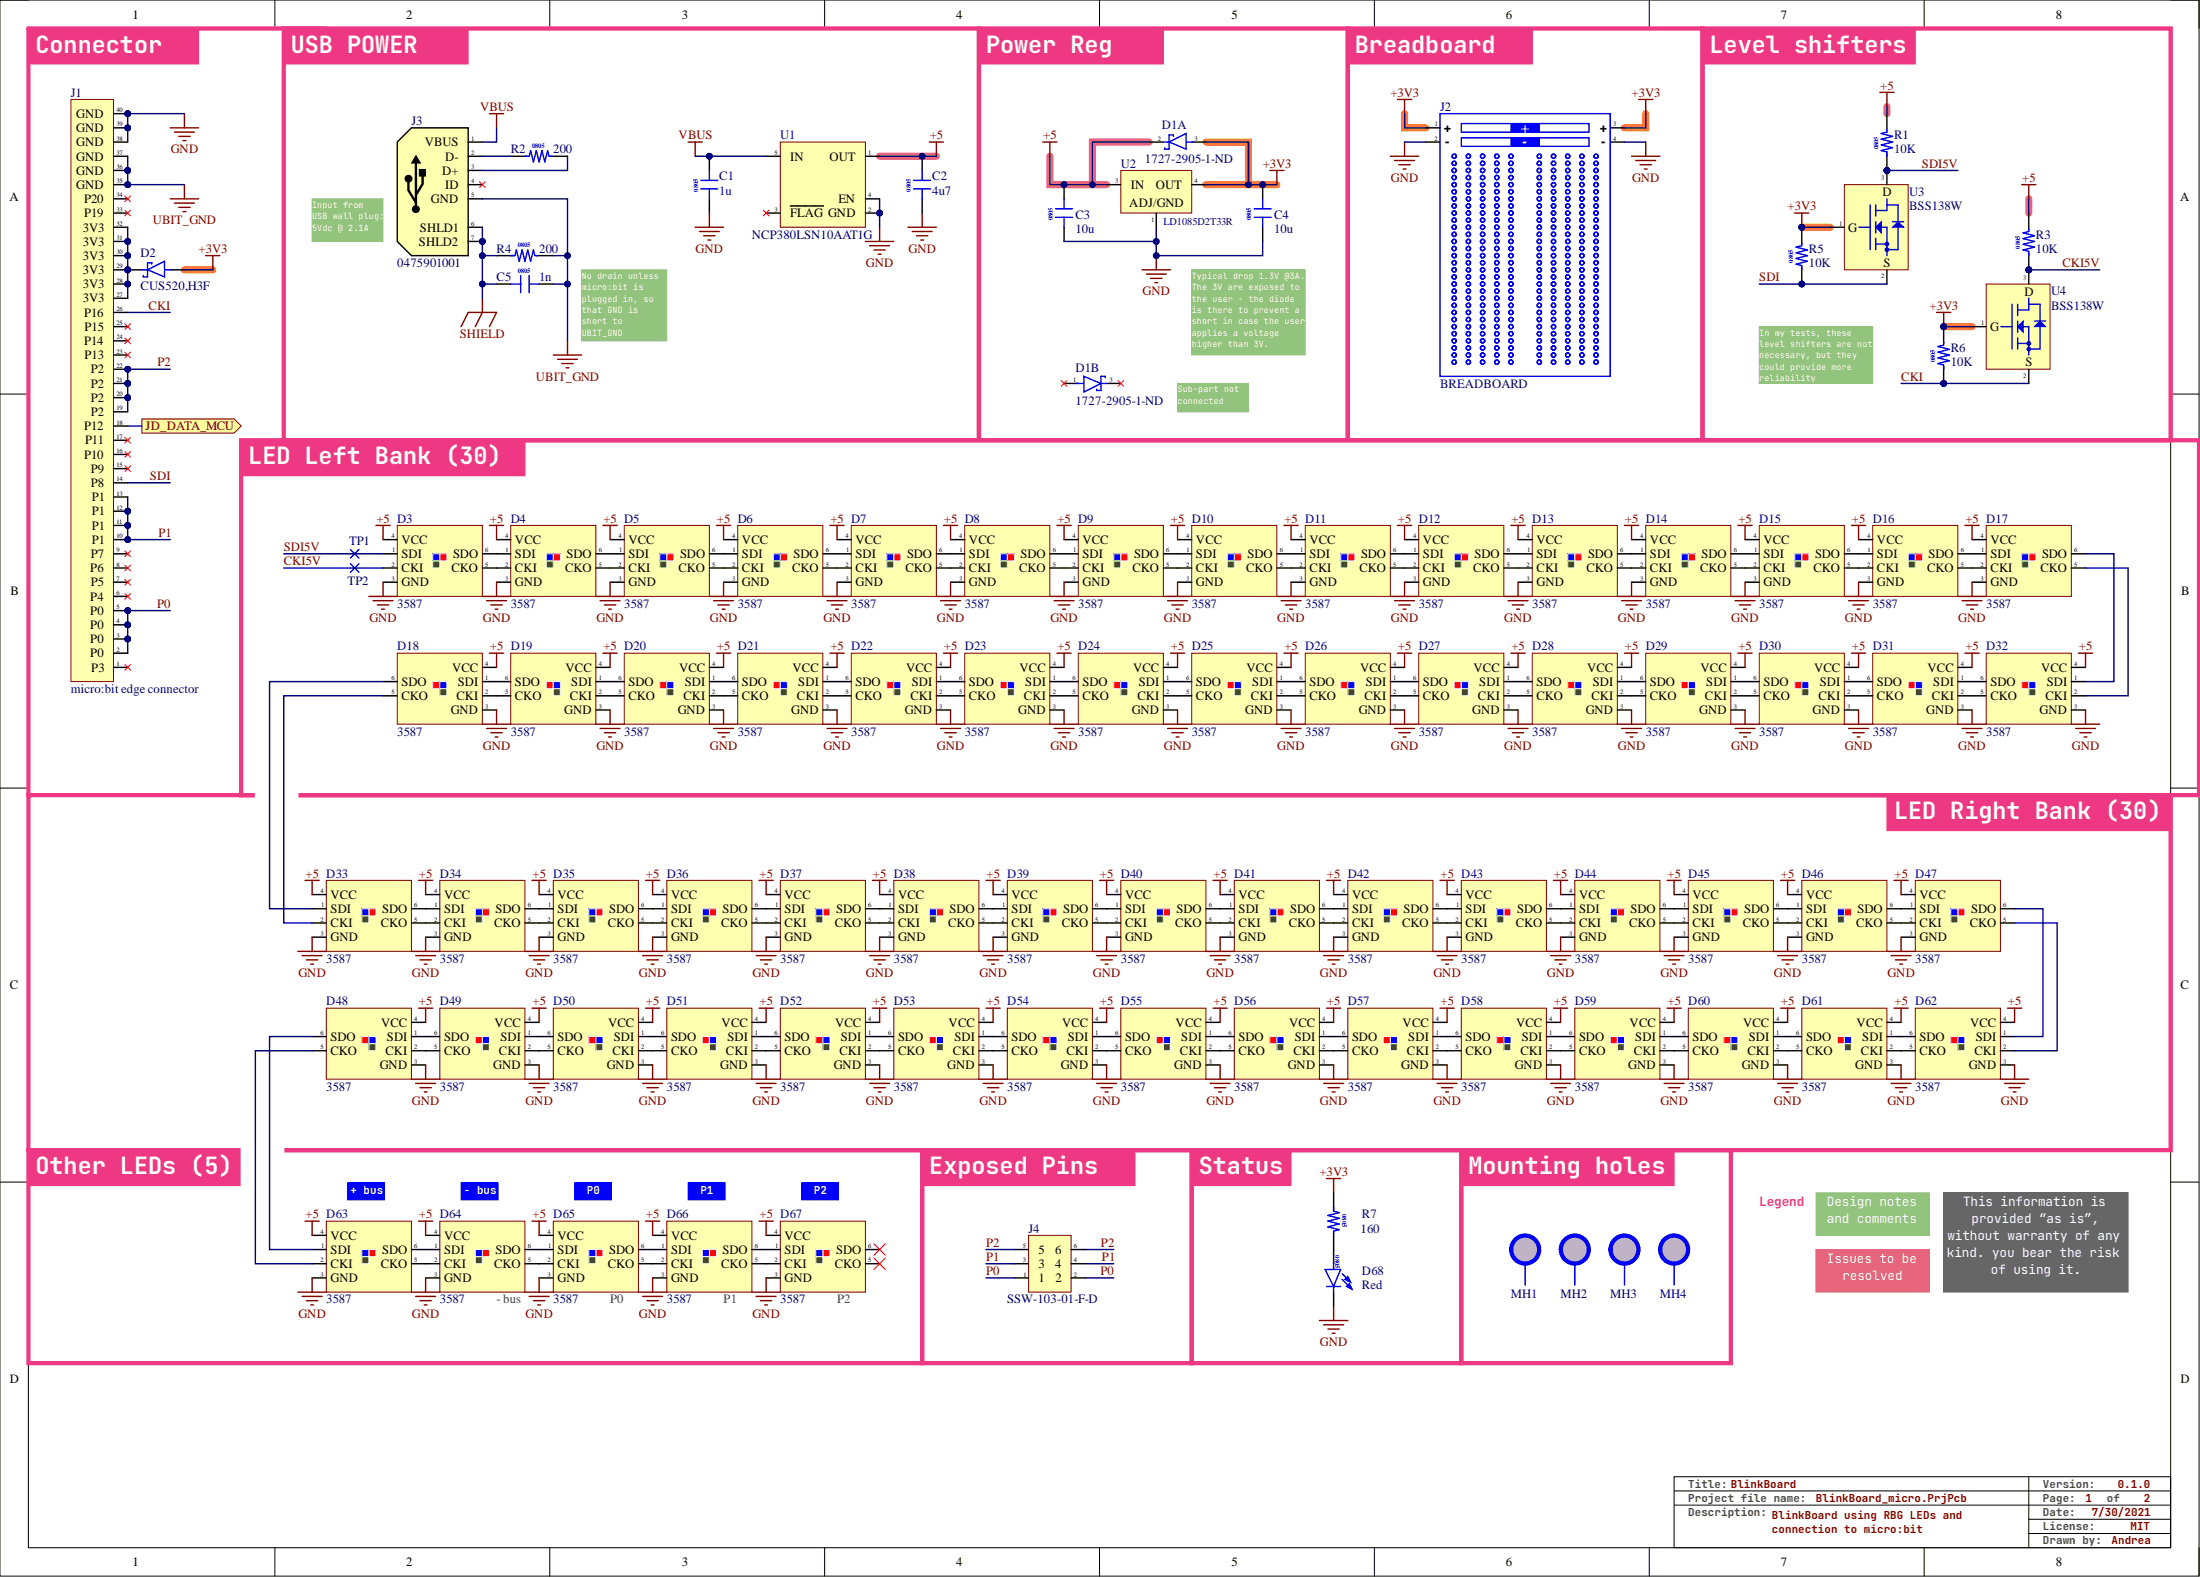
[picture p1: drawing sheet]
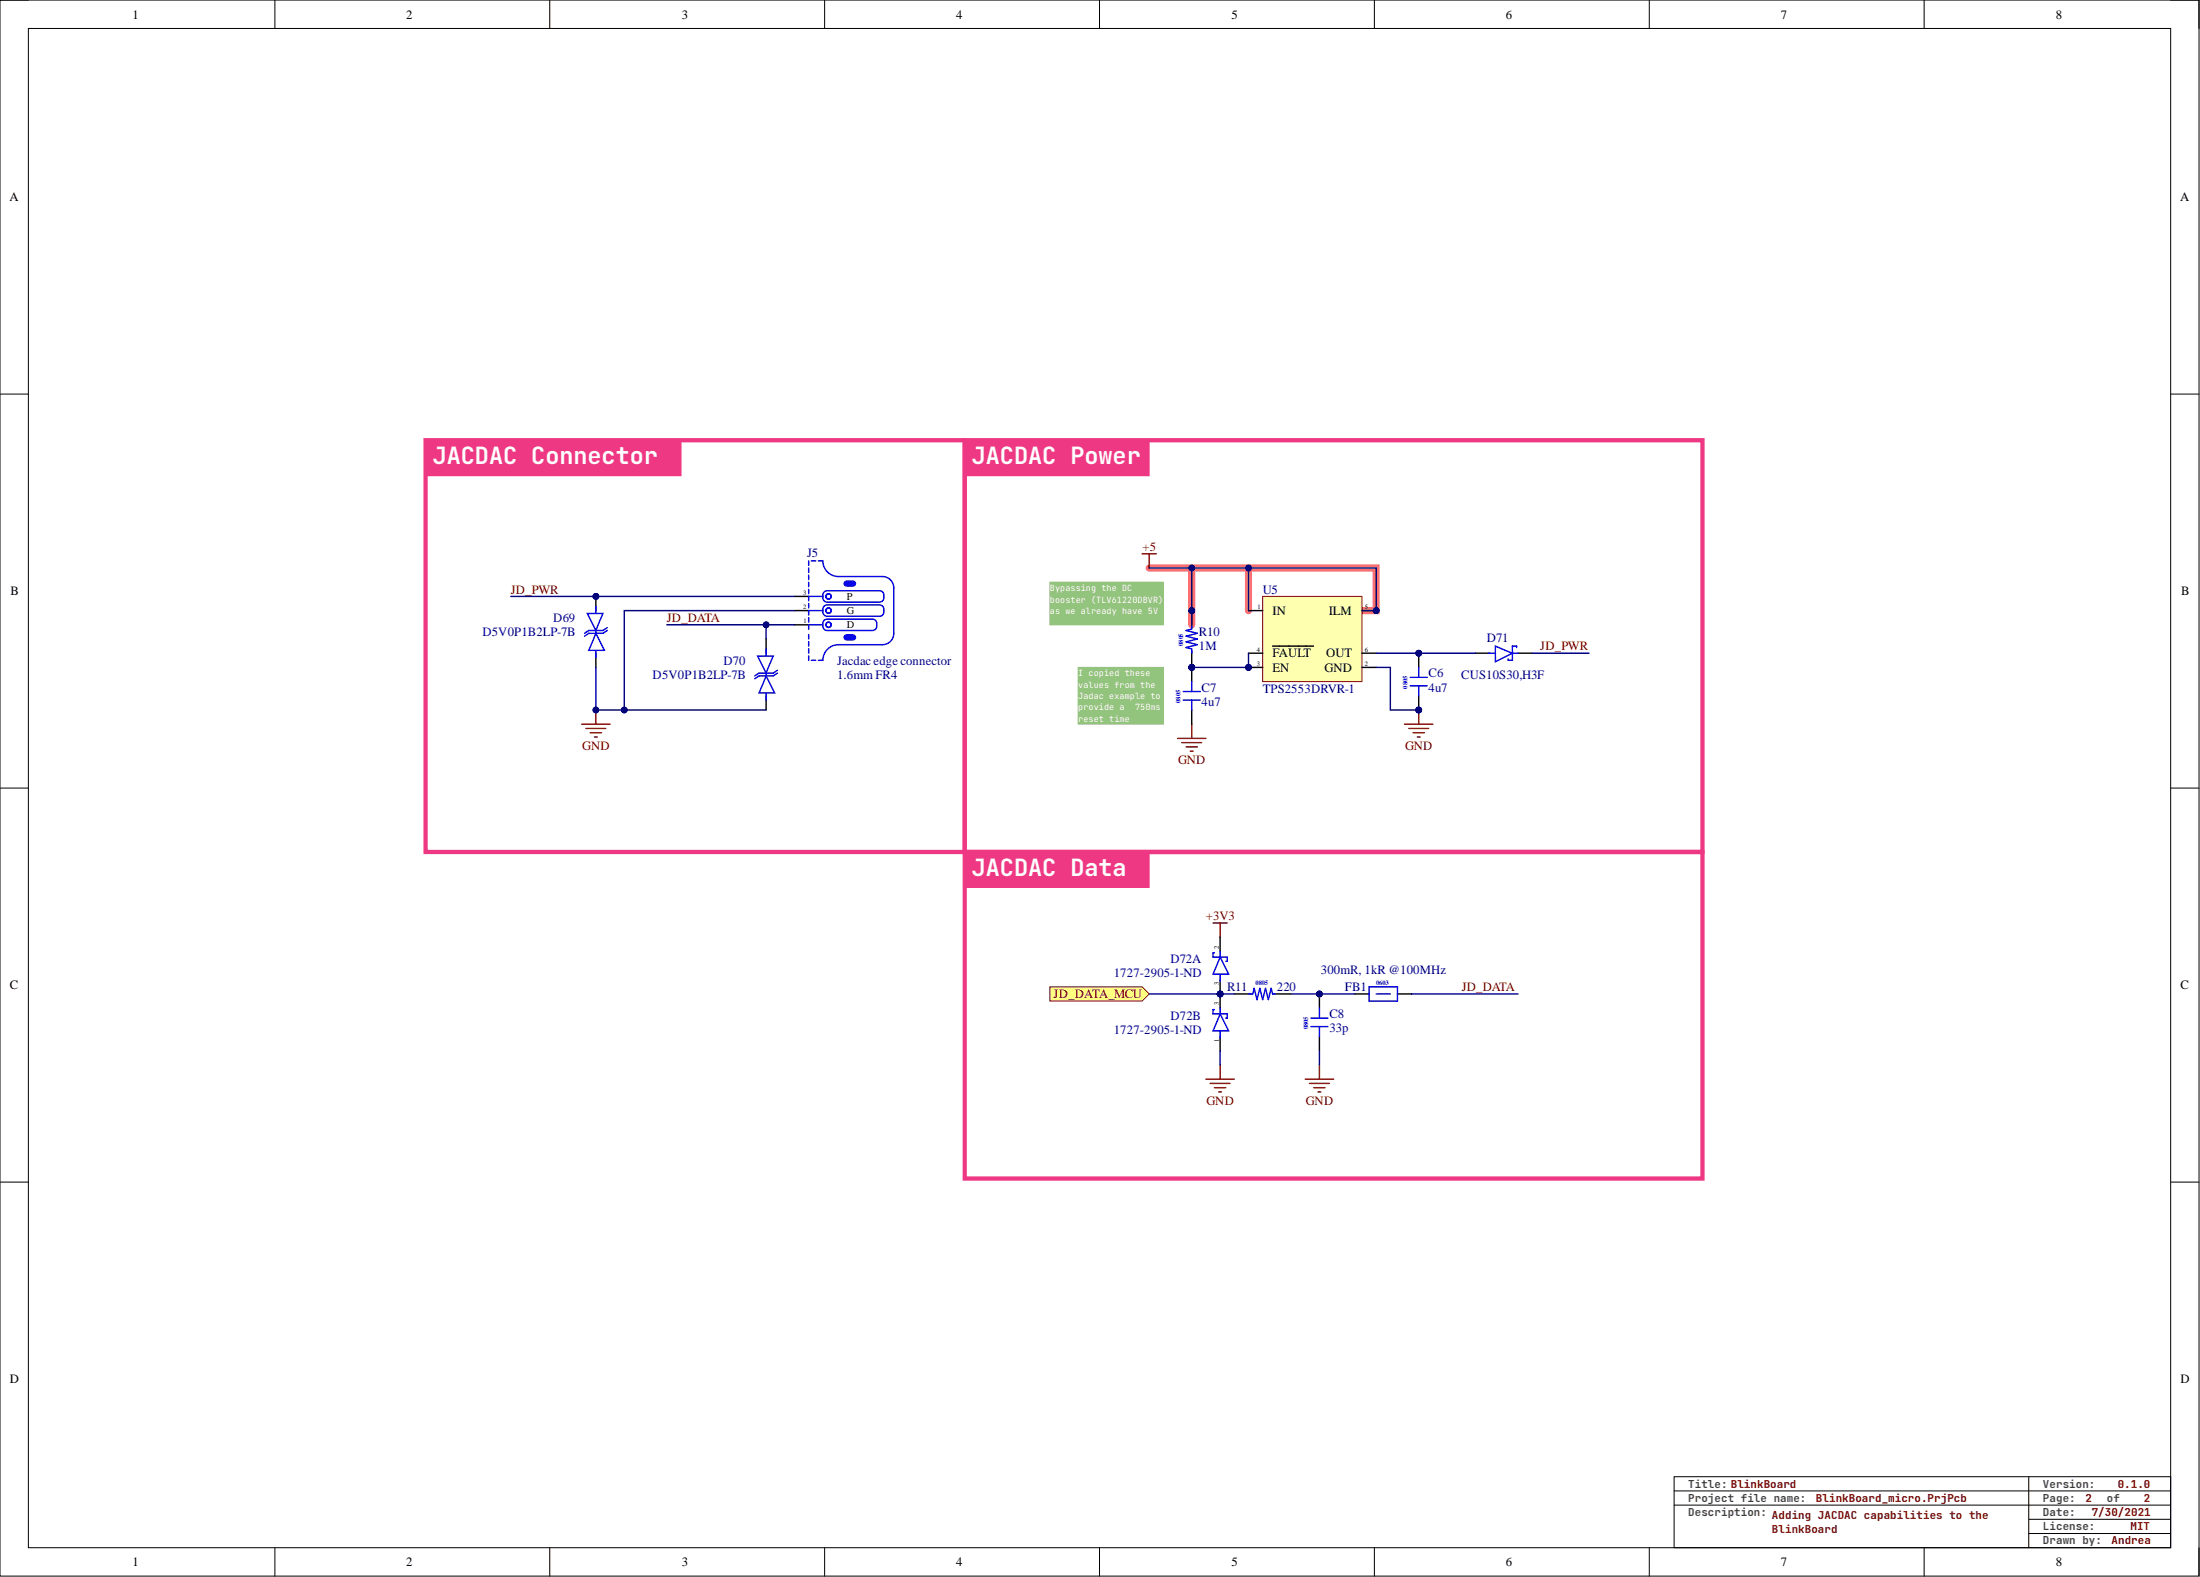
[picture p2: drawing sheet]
# Altium project BlinkBoard_micro.PrjPcb
3 sheets, 108 parts. Net scope: flat (ports and power ports of the same name join across sheets).
Board file: BlinkBoard_micro.PcbDoc
Sheets:
  Title.SchDoc
  BlinkBoard_micro_v1.SchDoc
  BlinkBoard_micro_v1_JACDAC.SchDoc

## Sheet Title.SchDoc
size A3; SheetNumber: 1; SheetTotal: 3

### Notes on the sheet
- BlinkBoard micro

## Sheet BlinkBoard_micro_v1.SchDoc: BlinkBoard
size A3; DrawnBy: Andrea; Revision: 0.1.0; SheetNumber: 2; SheetTotal: 3

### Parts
C1  1u  [C0805]
C2  4u7  [C0805]
C3  10u  [C0805]
C4  10u  [C0805]
C5  1n  [C0805]
D1  1727-2905-1-ND  [SOT323]  (parts A,B of 2)
D2  CUS520,H3F  [FP-USC-MFG]
D3  3587  [APA102-2020]
D4  3587  [APA102-2020]
D5  3587  [APA102-2020]
D6  3587  [APA102-2020]
D7  3587  [APA102-2020]
D8  3587  [APA102-2020]
D9  3587  [APA102-2020]
D10  3587  [APA102-2020]
D11  3587  [APA102-2020]
D12  3587  [APA102-2020]
D13  3587  [APA102-2020]
D14  3587  [APA102-2020]
D15  3587  [APA102-2020]
D16  3587  [APA102-2020]
D17  3587  [APA102-2020]
D18  3587  [APA102-2020]
D19  3587  [APA102-2020]
D20  3587  [APA102-2020]
D21  3587  [APA102-2020]
D22  3587  [APA102-2020]
D23  3587  [APA102-2020]
D24  3587  [APA102-2020]
D25  3587  [APA102-2020]
D26  3587  [APA102-2020]
D27  3587  [APA102-2020]
D28  3587  [APA102-2020]
D29  3587  [APA102-2020]
D30  3587  [APA102-2020]
D31  3587  [APA102-2020]
D32  3587  [APA102-2020]
D33  3587  [APA102-2020]
D34  3587  [APA102-2020]
D35  3587  [APA102-2020]
D36  3587  [APA102-2020]
D37  3587  [APA102-2020]
D38  3587  [APA102-2020]
D39  3587  [APA102-2020]
D40  3587  [APA102-2020]
D41  3587  [APA102-2020]
D42  3587  [APA102-2020]
D43  3587  [APA102-2020]
D44  3587  [APA102-2020]
D45  3587  [APA102-2020]
D46  3587  [APA102-2020]
D47  3587  [APA102-2020]
D48  3587  [APA102-2020]
D49  3587  [APA102-2020]
D50  3587  [APA102-2020]
D51  3587  [APA102-2020]
D52  3587  [APA102-2020]
D53  3587  [APA102-2020]
D54  3587  [APA102-2020]
D55  3587  [APA102-2020]
D56  3587  [APA102-2020]
D57  3587  [APA102-2020]
D58  3587  [APA102-2020]
D59  3587  [APA102-2020]
D60  3587  [APA102-2020]
D61  3587  [APA102-2020]
D62  3587  [APA102-2020]
D63  3587  [APA102-2020]
D64  3587  [APA102-2020]
D65  3587  [APA102-2020]
D66  3587  [APA102-2020]
D67  3587  [APA102-2020]
D68  Red  [LED0805]
J1  micro:bit edge connector  [EDGE_CONNECTOR_40]
J2  BREADBOARD  [BREADBOARD]
J3  0475901001  [USB_MICRO]
J4  SSW-103-01-F-D  [HDR_6_2.54]
J6  SSW-105-01-F-D  [HDR_10_2.54]
J7  0397000203  [TERM_BLOCK_3POS]
MH1  MH 3.2mm NP  [MH3.2MM]  (value not drawn)  (no BOM)
MH2  MH 3.2mm NP  [MH3.2MM]  (value not drawn)  (no BOM)
MH3  MH 3.2mm NP  [MH3.2MM]  (value not drawn)  (no BOM)
MH4  MH 3.2mm NP  [MH3.2MM]  (value not drawn)  (no BOM)
R1  10K  [R0805]
R2  200  [R0805]
R3  10K  [R0805]
R4  200  [R0805]
R5  10K  [R0805]
R6  10K  [R0805]
R7  160  [R0805]
TP1  TEST  [TEST POINT]  (value not drawn)
TP2  TEST  [TEST POINT]  (value not drawn)
U1  NCP380LSN10AAT1G  [TSOP-5]
U2  LD1085D2T33R  [D2PAK]
U3  BSS138W  [SOT323]
U4  BSS138W  [SOT323]

### Blocks framed on the sheet
USB Power: C1 C2 C5 J3 R2 R4 U1
Power Reg: C3 C4 D1 U2
Breadboard: J2
Level shifters: R1 R3 R5 R6 U3 U4
LED Left Bank (30): D33-D62
Other LEDs (5): D63-D67
Exposed Pins: J4 J6 J7
Power LED: D68 R7
Mounting holes: MH1-MH4

### Ports
JD_DATA_MCU (out)

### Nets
+3V3: C4.2 D1.3 D2.2(A) J2.1(+) J2.3(+) J7.2 R5.2 R6.2 R7.1 U2.4(OUT) U3.1(G) U4.1(G)
+5: C2.2 C3.2 D1.2 D3.4(VCC) D4.4(VCC) D5.4(VCC) D6.4(VCC) D7.4(VCC) D8.4(VCC) D9.4(VCC) D10.4(VCC) D11.4(VCC) D12.4(VCC) D13.4(VCC) D14.4(VCC) D15.4(VCC) D16.4(VCC) D17.4(VCC) D18.4(VCC) D19.4(VCC) D20.4(VCC) D21.4(VCC) D22.4(VCC) D23.4(VCC) D24.4(VCC) D25.4(VCC) D26.4(VCC) D27.4(VCC) D28.4(VCC) D29.4(VCC) D30.4(VCC) D31.4(VCC) D32.4(VCC) D33.4(VCC) D34.4(VCC) D35.4(VCC) D36.4(VCC) D37.4(VCC) D38.4(VCC) D39.4(VCC) D40.4(VCC) D41.4(VCC) D42.4(VCC) D43.4(VCC) D44.4(VCC) D45.4(VCC) D46.4(VCC) D47.4(VCC) D48.4(VCC) D49.4(VCC) D50.4(VCC) D51.4(VCC) D52.4(VCC) D53.4(VCC) D54.4(VCC) D55.4(VCC) D56.4(VCC) D57.4(VCC) D58.4(VCC) D59.4(VCC) D60.4(VCC) D61.4(VCC) D62.4(VCC) D63.4(VCC) D64.4(VCC) D65.4(VCC) D66.4(VCC) D67.4(VCC) J7.3 R1.2 R3.2 U1.1(OUT) U2.3(IN)
GND: C1.1 C2.1 C3.1 C4.1 D3.3(GND) D4.3(GND) D5.3(GND) D6.3(GND) D7.3(GND) D8.3(GND) D9.3(GND) D10.3(GND) D11.3(GND) D12.3(GND) D13.3(GND) D14.3(GND) D15.3(GND) D16.3(GND) D17.3(GND) D18.3(GND) D19.3(GND) D20.3(GND) D21.3(GND) D22.3(GND) D23.3(GND) D24.3(GND) D25.3(GND) D26.3(GND) D27.3(GND) D28.3(GND) D29.3(GND) D30.3(GND) D31.3(GND) D32.3(GND) D33.3(GND) D34.3(GND) D35.3(GND) D36.3(GND) D37.3(GND) D38.3(GND) D39.3(GND) D40.3(GND) D41.3(GND) D42.3(GND) D43.3(GND) D44.3(GND) D45.3(GND) D46.3(GND) D47.3(GND) D48.3(GND) D49.3(GND) D50.3(GND) D51.3(GND) D52.3(GND) D53.3(GND) D54.3(GND) D55.3(GND) D56.3(GND) D57.3(GND) D58.3(GND) D59.3(GND) D60.3(GND) D61.3(GND) D62.3(GND) D63.3(GND) D64.3(GND) D65.3(GND) D66.3(GND) D67.3(GND) D68.1(C) J1.38(GND) J1.39(GND) J1.40(GND) J2.2(-) J2.4(-) J7.1 U1.2(GND) U1.4(EN) U2.1(ADJ/GND)
SHIELD: C5.1 J3.6(SHLD1) J3.7(SHLD2) R4.1
UBIT_GND: C5.2 J1.35(GND) J1.36(GND) J1.37(GND) J3.5(GND) R4.2
VBUS: C1.2 J3.1(VBUS) U1.5(IN)
CKI: J1.26(P16) R6.1 U4.2(S)
CKI5V: D3.2(CKI) R3.1 TP2.1 U4.3(D)
P0: J1.2(P0) J1.3(P0) J1.4(P0) J1.5(P0) J4.1 J4.2
P1: J1.10(P1) J1.11(P1) J1.12(P1) J1.13(P1) J4.3 J4.4
P2: J1.19(P2) J1.20(P2) J1.21(P2) J1.22(P2) J4.5 J4.6
P3: J1.1(P3) J6.1
P4: J1.6(P4) J6.3
P6: J1.8(P6) J6.5
P7: J1.9(P7) J6.7
P9: J1.15(P9) J6.9
P13: J1.23(P13) J6.2
P14: J1.24(P14) J6.4
P15: J1.25(P15) J6.6
P19: J1.33(P19) J6.8
P20: J1.34(P20) J6.10
SDI: J1.14(P8) R5.1 U3.2(S)
SDI5V: D3.1(SDI) R1.1 TP1.1 U3.3(D)
NetD2_1: D2.1(C) J1.27(3V3) J1.28(3V3) J1.29(3V3) J1.30(3V3) J1.31(3V3) J1.32(3V3)
NetD3_5: D3.5(CKO) D4.2(CKI)
NetD3_6: D3.6(SDO) D4.1(SDI)
NetD4_5: D4.5(CKO) D5.2(CKI)
NetD4_6: D4.6(SDO) D5.1(SDI)
NetD5_5: D5.5(CKO) D6.2(CKI)
NetD5_6: D5.6(SDO) D6.1(SDI)
NetD6_5: D6.5(CKO) D7.2(CKI)
NetD6_6: D6.6(SDO) D7.1(SDI)
NetD7_5: D7.5(CKO) D8.2(CKI)
NetD7_6: D7.6(SDO) D8.1(SDI)
NetD8_5: D8.5(CKO) D9.2(CKI)
NetD8_6: D8.6(SDO) D9.1(SDI)
NetD9_5: D9.5(CKO) D10.2(CKI)
NetD9_6: D9.6(SDO) D10.1(SDI)
NetD10_5: D10.5(CKO) D11.2(CKI)
NetD10_6: D10.6(SDO) D11.1(SDI)
NetD11_5: D11.5(CKO) D12.2(CKI)
NetD11_6: D11.6(SDO) D12.1(SDI)
NetD12_5: D12.5(CKO) D13.2(CKI)
NetD12_6: D12.6(SDO) D13.1(SDI)
NetD13_5: D13.5(CKO) D14.2(CKI)
NetD13_6: D13.6(SDO) D14.1(SDI)
NetD14_5: D14.5(CKO) D15.2(CKI)
NetD14_6: D14.6(SDO) D15.1(SDI)
NetD15_5: D15.5(CKO) D16.2(CKI)
NetD15_6: D15.6(SDO) D16.1(SDI)
NetD16_5: D16.5(CKO) D17.2(CKI)
NetD16_6: D16.6(SDO) D17.1(SDI)
NetD17_5: D17.5(CKO) D32.2(CKI)
NetD17_6: D17.6(SDO) D32.1(SDI)
NetD18_1: D18.1(SDI) D19.6(SDO)
NetD18_2: D18.2(CKI) D19.5(CKO)
NetD18_5: D18.5(CKO) D33.2(CKI)
NetD18_6: D18.6(SDO) D33.1(SDI)
NetD19_1: D19.1(SDI) D20.6(SDO)
NetD19_2: D19.2(CKI) D20.5(CKO)
NetD20_1: D20.1(SDI) D21.6(SDO)
NetD20_2: D20.2(CKI) D21.5(CKO)
NetD21_1: D21.1(SDI) D22.6(SDO)
NetD21_2: D21.2(CKI) D22.5(CKO)
NetD22_1: D22.1(SDI) D23.6(SDO)
NetD22_2: D22.2(CKI) D23.5(CKO)
NetD23_1: D23.1(SDI) D24.6(SDO)
NetD23_2: D23.2(CKI) D24.5(CKO)
NetD24_1: D24.1(SDI) D25.6(SDO)
NetD24_2: D24.2(CKI) D25.5(CKO)
NetD25_1: D25.1(SDI) D26.6(SDO)
NetD25_2: D25.2(CKI) D26.5(CKO)
NetD26_1: D26.1(SDI) D27.6(SDO)
NetD26_2: D26.2(CKI) D27.5(CKO)
NetD27_1: D27.1(SDI) D28.6(SDO)
NetD27_2: D27.2(CKI) D28.5(CKO)
NetD28_1: D28.1(SDI) D29.6(SDO)
NetD28_2: D28.2(CKI) D29.5(CKO)
NetD29_1: D29.1(SDI) D30.6(SDO)
NetD29_2: D29.2(CKI) D30.5(CKO)
NetD30_1: D30.1(SDI) D31.6(SDO)
NetD30_2: D30.2(CKI) D31.5(CKO)
NetD31_1: D31.1(SDI) D32.6(SDO)
NetD31_2: D31.2(CKI) D32.5(CKO)
NetD33_5: D33.5(CKO) D34.2(CKI)
NetD33_6: D33.6(SDO) D34.1(SDI)
NetD34_5: D34.5(CKO) D35.2(CKI)
NetD34_6: D34.6(SDO) D35.1(SDI)
NetD35_5: D35.5(CKO) D36.2(CKI)
NetD35_6: D35.6(SDO) D36.1(SDI)
NetD36_5: D36.5(CKO) D37.2(CKI)
NetD36_6: D36.6(SDO) D37.1(SDI)
NetD37_5: D37.5(CKO) D38.2(CKI)
NetD37_6: D37.6(SDO) D38.1(SDI)
NetD38_5: D38.5(CKO) D39.2(CKI)
NetD38_6: D38.6(SDO) D39.1(SDI)
NetD39_5: D39.5(CKO) D40.2(CKI)
NetD39_6: D39.6(SDO) D40.1(SDI)
NetD40_5: D40.5(CKO) D41.2(CKI)
NetD40_6: D40.6(SDO) D41.1(SDI)
NetD41_5: D41.5(CKO) D42.2(CKI)
NetD41_6: D41.6(SDO) D42.1(SDI)
NetD42_5: D42.5(CKO) D43.2(CKI)
NetD42_6: D42.6(SDO) D43.1(SDI)
NetD43_5: D43.5(CKO) D44.2(CKI)
NetD43_6: D43.6(SDO) D44.1(SDI)
NetD44_5: D44.5(CKO) D45.2(CKI)
NetD44_6: D44.6(SDO) D45.1(SDI)
NetD45_5: D45.5(CKO) D46.2(CKI)
NetD45_6: D45.6(SDO) D46.1(SDI)
NetD46_5: D46.5(CKO) D47.2(CKI)
NetD46_6: D46.6(SDO) D47.1(SDI)
NetD47_5: D47.5(CKO) D62.2(CKI)
NetD47_6: D47.6(SDO) D62.1(SDI)
NetD48_1: D48.1(SDI) D49.6(SDO)
NetD48_2: D48.2(CKI) D49.5(CKO)
NetD48_5: D48.5(CKO) D63.2(CKI)
NetD48_6: D48.6(SDO) D63.1(SDI)
NetD49_1: D49.1(SDI) D50.6(SDO)
NetD49_2: D49.2(CKI) D50.5(CKO)
NetD50_1: D50.1(SDI) D51.6(SDO)
NetD50_2: D50.2(CKI) D51.5(CKO)
NetD51_1: D51.1(SDI) D52.6(SDO)
NetD51_2: D51.2(CKI) D52.5(CKO)
NetD52_1: D52.1(SDI) D53.6(SDO)
NetD52_2: D52.2(CKI) D53.5(CKO)
NetD53_1: D53.1(SDI) D54.6(SDO)
NetD53_2: D53.2(CKI) D54.5(CKO)
NetD54_1: D54.1(SDI) D55.6(SDO)
NetD54_2: D54.2(CKI) D55.5(CKO)
NetD55_1: D55.1(SDI) D56.6(SDO)
NetD55_2: D55.2(CKI) D56.5(CKO)
NetD56_1: D56.1(SDI) D57.6(SDO)
NetD56_2: D56.2(CKI) D57.5(CKO)
NetD57_1: D57.1(SDI) D58.6(SDO)
NetD57_2: D57.2(CKI) D58.5(CKO)
NetD58_1: D58.1(SDI) D59.6(SDO)
NetD58_2: D58.2(CKI) D59.5(CKO)
NetD59_1: D59.1(SDI) D60.6(SDO)
NetD59_2: D59.2(CKI) D60.5(CKO)
NetD60_1: D60.1(SDI) D61.6(SDO)
NetD60_2: D60.2(CKI) D61.5(CKO)
NetD61_1: D61.1(SDI) D62.6(SDO)
NetD61_2: D61.2(CKI) D62.5(CKO)
NetD63_5: D63.5(CKO) D64.2(CKI)
NetD63_6: D63.6(SDO) D64.1(SDI)
NetD64_5: D64.5(CKO) D65.2(CKI)
NetD64_6: D64.6(SDO) D65.1(SDI)
NetD65_5: D65.5(CKO) D66.2(CKI)
NetD65_6: D65.6(SDO) D66.1(SDI)
NetD66_5: D66.5(CKO) D67.2(CKI)
NetD66_6: D66.6(SDO) D67.1(SDI)
NetD68_2: D68.2(A) R7.2
NetD72_3: J1.18(P12) ; port JD_DATA_MCU
NetJ3_2: J3.2(D-) R2.1
NetJ3_3: J3.3(D+) R2.2

Not connected (* = marked no-connect by the designer): D1 1*; D67 5(CKO)* 6(SDO)*; J1 7(P5)* 16(P10)* 17(P11)*; J3 4(ID)*; U1 3(~{FLAG})*

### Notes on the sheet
- (near J1) Connector
- Input from USB wall plug: 5Vdc @ 2.1A
- No drain unless micro:bit is plugged in, so that GND is short to UBIT_GND
- Typical drop 1.3V @3A. The 3V are exposed to the user - the diode is there to prevent a short in case the user applies a voltage higher than 3V.
- In my tests, these level shifters are not necessary, but they could provide more reliability
- LED Right Bank (30)
- Sub-part not connected
- (near D3) row60
- (near D18) row31
- (near D33) row30
- (near D48) row1
- (near D63) - bus
- (near D64) + bus
- (near D65) P0
- (near D66) P1
- (near D67) P2
- (near D64) - bus
- Legend
- Design notes and comments
- Issues to be resolved
- This information is provided “as is”, without warranty of any kind. you bear the risk of using it.
- Title:
- Description:
- Project file name:
- Drawn by:
- License:
- Page:
- Version:
- Date:
- of
- MIT
- BlinkBoard using RBG LEDs and connection to micro:bit

## Sheet BlinkBoard_micro_v1_JACDAC.SchDoc: BlinkBoard
size A3; DrawnBy: Andrea; Revision: 0.1.0; SheetNumber: 3; SheetTotal: 3

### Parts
C6  4u7  [C0805]
C7  4u7  [C0805]
C8  33p  [C0805]
D69  D5V0P1B2LP-7B  [D5V0P1B2LP]
D70  D5V0P1B2LP-7B  [D5V0P1B2LP]
D71  CUS10S30,H3F  [FP-USC-MFG]
D72  1727-2905-1-ND  [SOT323]  (parts A,B of 2)
FB1  300mR, 1kR @100MHz  [BEAD0603]
J5  Jacdac edge connector  PCB Type: 1.6mm FR4  [JACDAC_EDGE_CONNECTOR_NO_TRACES]  (no BOM)
R10  1M  [R0805]
R11  220  [R0805]
U5  TPS2553DRVR-1  [DRV0006A_V]

### Blocks framed on the sheet
Jacdac Connector: D69 D70 J5
Jacdac Power: C6 C7 D71 R10 U5
Jacdac Data: C8 D72 FB1 R11

### Ports
JD_DATA_MCU (in)

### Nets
+3V3: D72.2
+5: R10.2 U5.1(IN) U5.5(ILM)
GND: C6.1 C7.1 C8.1 D69.1 D70.1 D72.1 J5.2(G) U5.2(GND)
JD_DATA: D70.2 FB1.2 J5.1(D)
JD_PWR: D69.2 D71.1(C) J5.3(P)
NetC6_2: C6.2 D71.2(A) U5.6(OUT)
NetC7_2: C7.2 R10.1 U5.3(EN) U5.4(~{FAULT})
NetC8_2: C8.2 FB1.1 R11.2
NetD72_3: D72.3 R11.1 ; port JD_DATA_MCU

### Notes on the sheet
- (near R10) Bypassing the DC booster (TLV61220DBVR) as we already have 5V
- I copied these values from the Jadac example to provide a  750ms reset time
- Title:
- Description:
- Project file name:
- Drawn by:
- License:
- Page:
- Version:
- Date:
- of
- MIT
- Adding Jacdac capabilities to the BlinkBoard

## Nets that join several sheets
+3V3: BlinkBoard_micro_v1 (12 pins), BlinkBoard_micro_v1_JACDAC (D72.2)
+5: BlinkBoard_micro_v1 (73 pins), BlinkBoard_micro_v1_JACDAC (R10.2 U5.1 U5.5)
GND: BlinkBoard_micro_v1 (79 pins), BlinkBoard_micro_v1_JACDAC (8 pins)
NetD72_3: BlinkBoard_micro_v1 (J1.18), BlinkBoard_micro_v1_JACDAC (D72.3 R11.1)
